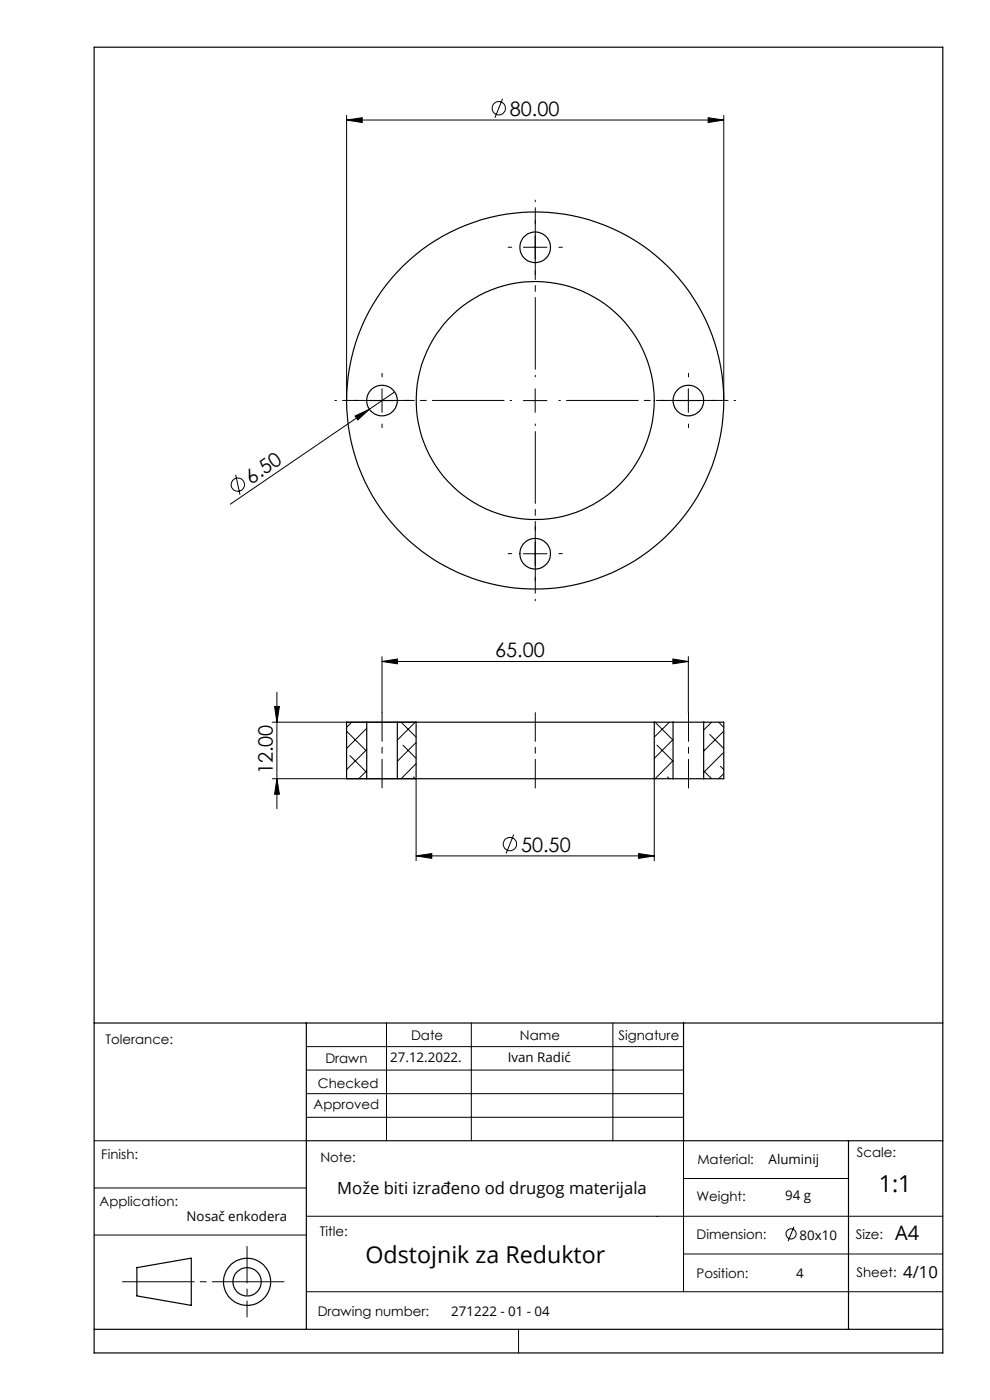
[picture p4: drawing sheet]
<svg xmlns="http://www.w3.org/2000/svg" width="210mm" height="297mm" viewBox="0 0 210 297" stroke-linecap="round" stroke-linejoin="round" font-family="sans-serif">
<g fill="none" stroke="#000" stroke-width=".21">
<path d="M73.5 25.5l3.3-.5v1zM73.5 24.5v60.5M73.5 25.5h80M106.6 21l-1.6 4M150.2 25l3.3 .5-3.3 .5zM153.5 24.5v60.5M111 52.5h5M113.5 50v5M75.3 88.3l3.1-1.5-2.5 2.3zM78.4 86.8l-29.5 20.2M78.5 85h5M81 82.5v5"/>
<path d="M83.7 83.1l-5.3 3.7M111 85h5M113.5 82.5v5M143.5 85h5M146 82.5v5M50 100.7l.9 4.2M111 117.5h5M113.5 115v5M81 139.3v11.9M142.7 139.8l3.3 .5-3.3 .5zM146 139.3v11.9M57.7 153.2h30.6"/>
<path d="M58.2 149.9h1.1l-.6 3.3zM58.7 146.9v24.7M73.5 155.1l4.1 4.1M74.6 153.2l-1.1 1.1M77.8 154.5l-4.3 4.3M77.8 159l-4.3 4.3M81 140.3l3.3-.5v1zM81 140.3h65M85.1 153.2l3.2 3.2M85.5 158.1l2.8 2.8M88.1 153.2l-3.8 3.8M88.3 157.5l-4 4"/>
<path d="M139 153.2l3.7 3.7M139.3 158.1l3.5 3.4M142 153.2l-3.2 3.2M142.8 156.9l-4 4M149.3 159l.1 .2M150.6 155.8l2.9 3M151 153.2l-1.7 1.7M152.4 153.2l1.1 1.1M153.5 155.1l-4.2 4.2M153.5 159.6l-4.2 4.3M57.7 165.2h30.6v17.4M58.7 165.2l.6 3.3h-1.1z"/>
<path d="M74.2 160.3l3.6 3.6M77.8 163.5l-1.7 1.7M84.3 161.4h.1M87.7 164.8l.4 .4M88.3 162l-3.2 3.2M109 177.1l-1.6 4M138.8 165.2v17.4M141.6 164.8l.4 .4M142.8 161.4l-3.8 3.8M149.3 163.5l1.7 1.7M152.8 162.6l.7 .7M153.5 164.1l-1.1 1.1"/>
<path d="M88.3 181.6l3.3-.5v1zM88.3 181.6h50.5M135.5 181.1l3.3 .5-3.3 .5zM82 217v25M100 217v25M130 217v25M65 222h80M65 227h80M65 232h80M65 237h80M20 242h45M20 252h45"/>
<path d="M65 258h135M145 242v32M145 250h35M20 262h45M65 274h135M145 266h55M110 282v5"/>
<circle cx="105.8" cy="23" r="1.41"/>
<circle cx="50.5" cy="102.8" r="1.41"/>
<circle cx="108.2" cy="179.1" r="1.41"/>
</g>
<g fill="none" stroke="#010000" stroke-width=".21">
<path d="M168.4 260.2l-1.2 3.1"/>
<circle cx="167.8" cy="261.8" r="1.07"/>
</g>
<g fill="none" stroke="#000" stroke-width=".25">
<path d="M20 10h180v277h-180zM77.8 153.2h6.5M77.8 153.2h-4.3v12h4.3M77.8 153.2v12M84.3 153.2h4M84.3 153.2v12M88.3 153.2h50.5M88.3 153.2v12M138.8 153.2h4M138.8 153.2v12M142.8 153.2h6.5M142.8 153.2v12"/>
<path d="M149.3 153.2v12M149.3 153.2h4.2v12h-4.2M77.8 165.2h6.5M84.3 165.2h4M88.3 165.2h50.5M138.8 165.2h4M142.8 165.2h6.5M20 217h180M65 217v65M145 217v25M65 242h135M180 242v40"/>
<path d="M29 268.9l11.6-2v10l-11.6-2zM20 282h180"/>
<circle cx="113.5" cy="52.5" r="3.3"/>
<circle cx="81" cy="85" r="3.2"/>
<circle cx="113.5" cy="85" r="40"/>
<circle cx="113.5" cy="85" r="25.3"/>
<circle cx="146" cy="85" r="3.3"/>
<circle cx="113.5" cy="117.5" r="3.3"/>
<circle cx="52.4" cy="271.9" r="5"/>
<circle cx="52.4" cy="271.9" r="3"/>
</g>
<path d="M113.5 80v-37.5M108.5 85h-37.5M113.5 90v37.5M118.5 85h37.5" fill="none" stroke="#000" stroke-width=".21" stroke-dasharray="15.2 1.3 1.3 1.3" stroke-dashoffset="-1.6"/>
<g fill="none" stroke="#000" stroke-width=".21" stroke-dasharray="15.2 1.3 1.3 1.3">
<path d="M108.5 52.5h-.7M113.5 47.5v-.8M113.5 57.5v.7M118.5 52.5h.8M81 80v-.8M146 80v-.8M76 85h-.7M81 90v.7M86 85h.8M141 85h-.7M146 90v.7M151 85h.8"/>
<path d="M108.5 117.5h-.7M113.5 112.5v-.8M118.5 117.5h.8M113.5 122.5v.7"/>
</g>
<path d="M81 167.2v-16M113.5 167.2v-16M146 167.2v-16" fill="none" stroke="#000" stroke-width=".21" stroke-dasharray="15.2 1.3 1.3 1.3" stroke-dashoffset="9.1"/>
<path d="M61.4 271.9h-36.6" fill="none" stroke="#000" stroke-width=".21" stroke-dasharray="15.2 1.3 1.3 1.3" stroke-dashoffset="-1.1"/>
<path d="M52.4 264.4v15" fill="none" stroke="#000" stroke-width=".21" stroke-dasharray="15.2 1.3 1.3 1.3" stroke-dashoffset="7.5"/>
<g fill="#000">
<path d="M75.3 88.3l3.1-1.5-2.5 2.3z"/>
<path d="M73.5 25.5l3.3-.5v1zM150.2 25l3.3 .5-3.3 .5zM88.3 181.6l3.3-.5v1zM135.5 181.1l3.3 .5-3.3 .5zM81 140.3l3.3-.5v1zM142.7 139.8l3.3 .5-3.3 .5z"/>
<path d="M58.7 165.2l.6 3.3h-1.1zM58.2 149.9h1.1l-.6 3.3z"/>
</g>
<text font-size="4.9" x="186.4" y="252.8">1:1</text>
<text font-size="4.9" fill="#010000" x="77.5" y="267.8">Odstojnik za Reduktor</text>
<g font-size="4.2">
<text x="108.2" y="24.5">80.00</text>
<text x="53.3" y="102.8" transform="rotate(-34 53.3 102.8)">6.50</text>
<text x="105" y="139.4">65.00</text>
<text x="57.8" y="164.3" transform="rotate(-90 57.8 164.3)">12.00</text>
<text x="110.5" y="180.7">50.50</text>
</g>
<text font-size="4.2" fill="#010000" x="189.9" y="263.1">A4</text>
<text font-size="3.5" fill="#010000" x="71.6" y="253.3">Može biti izrađeno od drugog materijala</text>
<text font-size="3.5" x="191.6" y="271.1">4/10</text>
<g font-size="2.8">
<text x="22.4" y="221.4">Tolerance:</text>
<text x="87.2" y="220.6">Date</text>
<text x="110.3" y="220.6">Name</text>
<text x="131.2" y="220.6">Signature</text>
<text x="69" y="225.6">Drawn</text>
<text x="67.4" y="230.8">Checked</text>
<text x="66.5" y="235.4">Approved</text>
<text x="21.5" y="245.8">Finish:</text>
<text x="181.8" y="245.5">Scale:</text>
<text x="68" y="246.4">Note:</text>
<text x="147.9" y="246.9">Material:</text>
<text x="21.1" y="255.8">Application:</text>
<text x="147.7" y="254.7">Weight:</text>
<text x="67.9" y="262.2">Title:</text>
<text x="147.7" y="262.9">Dimension:</text>
<text x="181.6" y="262.8">Size:</text>
<text x="147.7" y="271.2">Position:</text>
<text x="181.7" y="271">Sheet:</text>
<text x="67.4" y="279.1">Drawing number:</text>
</g>
<g font-size="2.8" fill="#010000">
<text x="82.8" y="225.3">27.12.2022.</text>
<text x="107.7" y="225.3">Ivan Radić</text>
<text x="163" y="247">Aluminij</text>
<text x="166.6" y="254.7">94 g</text>
<text x="39.6" y="259.1">Nosač enkodera</text>
<text x="169.6" y="263">80x10</text>
<text x="168.9" y="271.1">4</text>
<text x="95.7" y="279.2">271222 - 01 - 04</text>
</g>
</svg>
